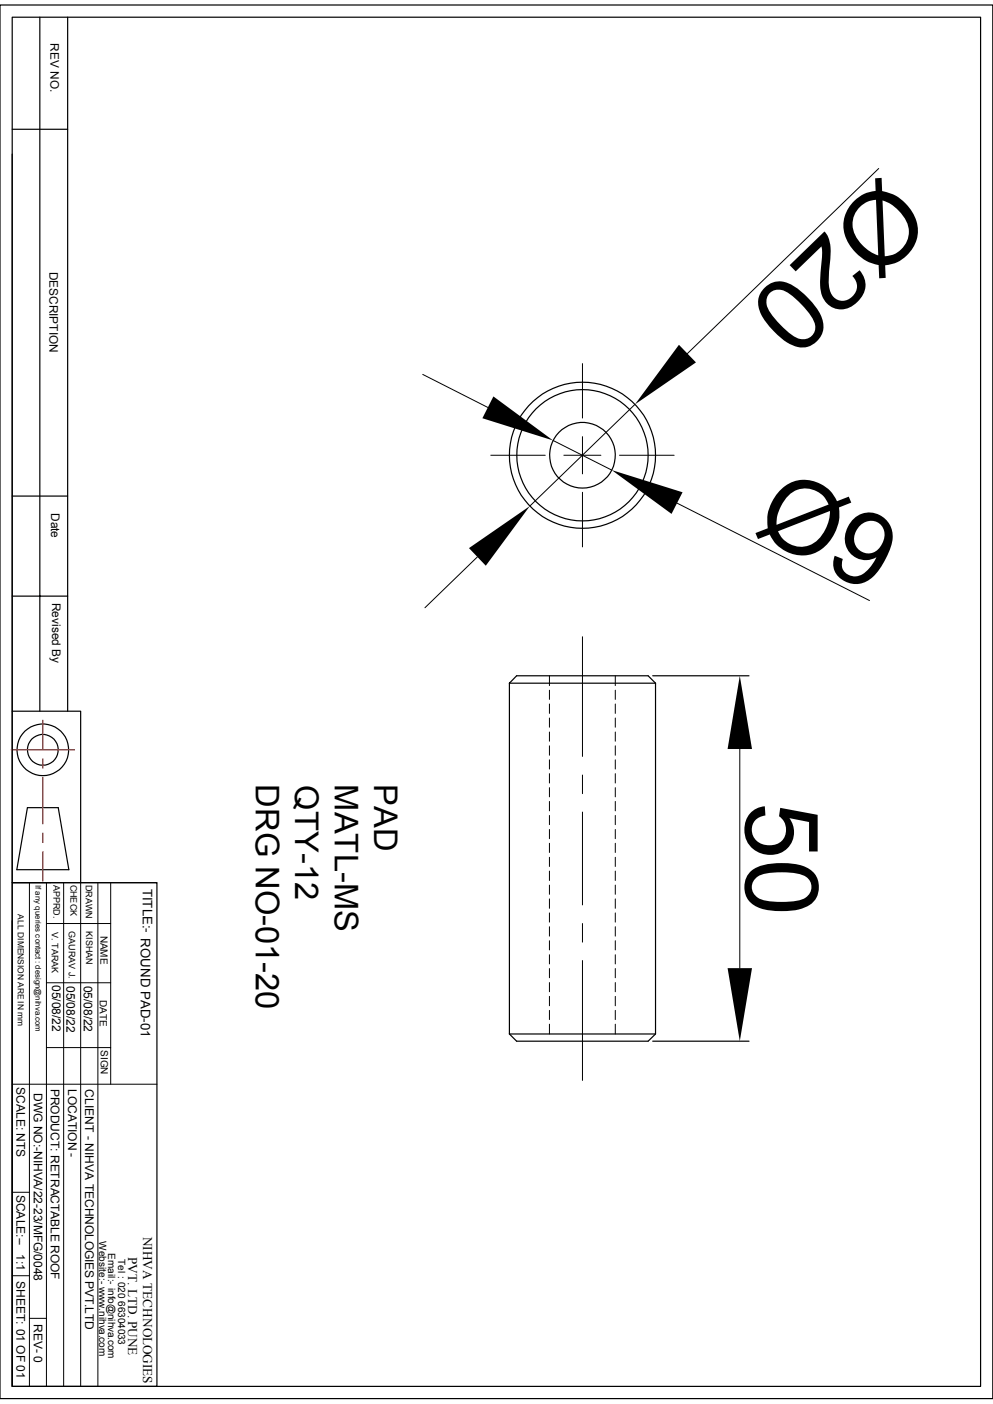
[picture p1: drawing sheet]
<svg xmlns="http://www.w3.org/2000/svg" width="210mm" height="297mm" viewBox="0 0 210 297" stroke-linecap="round" stroke-linejoin="round" font-family="sans-serif">
<g fill="none" stroke="#000" stroke-width=".25">
<path d="M0 1.1h210v294.8h-210zM2.6 3.6h204.8v289.7h-204.8zM8.4 3.6v146.9M14.3 3.6v146.9M2.6 32.6v117.9h14.5v36.2M2.6 27.3h11.7M2.6 104.9h11.7M2.6 126.1h11.7M2.6 150.5v36.2M107.7 144.5h30.9M107.7 144.5l1.6-1.5h27.8l1.5 1.5M107.7 144.5v74.2"/>
<path d="M138 143h20.4M138.6 144.5v74.2l-1.5 1.6h-27.8l-1.6-1.6M5.8 170.9h6.5l2.3 13.1h-11zM2.6 186.7h30.6v106.6h-30.6zM2.6 194.8v98.5M107.7 218.7h30.9M138 220.3h20.4"/>
<circle cx="123.2" cy="96.3" r="15.5"/>
<circle cx="123.2" cy="96.3" r="6.9"/>
<circle cx="123.2" cy="96.3" r="13.9"/>
<circle cx="9.1" cy="158.6" r="5.5"/>
<circle cx="9.1" cy="158.6" r="3.3"/>
</g>
<g fill="none" stroke="#000" stroke-width=".21">
<path d="M185.8 35.6l-40.4 39.2M89.4 79.2l13.8 7M123.2 76.9v11.5M103.8 96.3h11.5M117 93.2l12.4 6.2M119.3 96.3h3.9v3.9M123.2 92.4v3.9h3.9M131 96.3h11.6M134.3 85.6l-22.2 21.5M101 117.8l-11.1 10.8M123.2 104.1v11.6M143.2 106.4l40.7 20.6"/>
<path d="M123.2 134.7v25.3M116.2 143v2M116.2 146v2M116.2 148.9v2M116.2 151.9v1.9M116.2 154.9v1.9M116.2 157.8v2M130.1 143v2M130.1 146v2M130.1 148.9v2M130.1 151.9v1.9M130.1 154.9v1.9"/>
<path d="M130.1 157.8v2M156.5 158.5v46.3M116.2 160.7v2M116.2 163.7v2M116.2 166.6v2M116.2 169.5v2M116.2 172.5v2M116.2 175.5v1.9M116.2 178.4v1.9M123.2 164v3.9M123.2 171.8v19.6M130.1 160.7v2"/>
<path d="M130.1 163.7v2M130.1 166.6v2M130.1 169.5v2M130.1 172.5v2M130.1 175.5v1.9M130.1 178.4v1.9M2.6 186.7h30.6M6.2 186.7v106.6M9.8 195.4h13.6M9.8 186.7v106.6M13.5 186.7v106.6M17.1 186.7v106.6"/>
<path d="M20.7 186.7v106.6M23.4 186.7v42.7M116.2 181.4v1.9M116.2 184.3v2M116.2 187.2v2M116.2 190.2v2M116.2 193.1v2M116.2 196v2M116.2 199v2M123.2 195.4v3.9M130.1 181.4v1.9M130.1 184.3v2"/>
<path d="M130.1 187.2v2M130.1 190.2v2M130.1 193.1v2M130.1 196v2M130.1 199v2M9.8 207.9h13.6M116.2 216.7v2M116.2 202v1.9M116.2 204.9v1.9M116.2 207.9v1.9M116.2 210.8v2M116.2 213.7v2"/>
<path d="M123.2 203.2v25.4M130.1 202v1.9M130.1 204.9v1.9M130.1 207.9v1.9M130.1 210.8v2M130.1 213.7v2M130.1 216.7v2M2.6 229.4h30.6M9.8 221.6h13.6M2.6 252.2h3.6M2.6 269.9h3.6M6.2 278.9h3.6"/>
</g>
<path d="M143.6 72.9l3.6 3.8-12.9 8.9zM104.4 83.9l12.6 9.3-15-4.7zM99.2 116l12.9-8.9-9.4 12.6zM129.4 99.4l15 4.7-2.4 4.6zM156.5 143l2.5 15.5h-5.1zM153.9 204.8h5.1l-2.5 15.5z" fill="#000"/>
<g fill="#000">
<path d="M185.1 37.7l1.4-.1 .1 2.8a9.1 9.1 0 0 1 7.5 9.2 7.7 7.7 0 0 1-6.9 6.5l.1 2.7-1.4 .1-.1-2.8a9.3 9.3 0 0 1-7.4-8.7 7.6 7.6 0 0 1 6.8-7zM186.6 42.4l.5 11.8a5.3 5.3 0 0 0 4.7-3.3 5.3 5.3 0 0 0-1.2-5.7 8 8 0 0 0-4-2.8zM181.9 43.7a5.3 5.3 0 0 0 0 7.6 8.5 8.5 0 0 0 3.8 2.7l-.4-11.7a5 5 0 0 0-3.4 1.4zM167 56.1l7.4-7.1a6.7 6.7 0 0 1 1.2 5.5l-.1 1.3a12 12 0 0 0 .3 6.3 2.82 2.82 0 0 0 2.6 1.5 2.82 2.82 0 0 0 2.5-1.7 2.85 2.85 0 0 0-.6-3.5l1.5-1.2a4.6 4.6 0 0 1-.5 6.7 4.4 4.4 0 0 1-5 1.3 4.4 4.4 0 0 1-2.8-4.3v-2.5l.4-4.7-.2-1.6-5.4 5.3zM161.7 60.8a4.6 4.6 0 0 1 6.3-.2 14.2 14.2 0 0 1 6.1 7.5 4.6 4.6 0 0 1-2.1 4.7 4.6 4.6 0 0 1-5.1-.1 16 16 0 0 1-6.3-7.3 4.3 4.3 0 0 1 1.1-4.6zM162.8 62a3.1 3.1 0 0 0 0 3.9 17.6 17.6 0 0 0 5.9 5.7 2.68 2.68 0 0 0 3.3-.9 2.68 2.68 0 0 0-.1-3.3 18 18 0 0 0-6.1-5.9 2.77 2.77 0 0 0-3 .5z"/>
<path d="M165.1 103.6a7.4 7.4 0 0 1 11.9 2.4l2.5-.9 .5 1.2-2.6 1.1a9.3 9.3 0 0 1-5.7 9.8 7.7 7.7 0 0 1-8.9-4.1l-2.5 .9-.5-1.2 2.6-1a9.2 9.2 0 0 1 2.7-8.2zM167 104.6a8.6 8.6 0 0 0-2.8 6.4l11.1-4.3a5.2 5.2 0 0 0-8.3-2.1zM164.5 112.4a5.3 5.3 0 0 0 4.8 3.3 5.3 5.3 0 0 0 4.9-3 8.5 8.5 0 0 0 1.3-4.6zM180.4 109.9a5 5 0 0 1 6.3-.5 5 5 0 0 1 1.8 6 15.2 15.2 0 0 1-4.8 7.3 4.9 4.9 0 0 1-7.5-3l.1-1 .2-1.1 1.7 .6a2.77 2.77 0 0 0 1.1 3.3 2.77 2.77 0 0 0 3.4-.2 9.1 9.1 0 0 0 2.7-3.4 4.5 4.5 0 0 1-5.6-.9 4.5 4.5 0 0 1-.5-5.6zM181.9 111.1a3.4 3.4 0 0 0 .4 5.6 3.2 3.2 0 0 0 4.5-2.2 2.98 2.98 0 0 0-.9-3.8 2.98 2.98 0 0 0-4 .4z"/>
<path d="M158.6 172.1l1.4-1.1 1.8-.4 .1 1.9a3.1 3.1 0 0 0-2.9 3.3 3.1 3.1 0 0 0 3.2 3 3.4 3.4 0 0 0 3.8-2 3.4 3.4 0 0 0-1.2-4.1l.2-1.8 7.9 1.5v7.7h-1.8v-6.2l-4.1-.8a4.9 4.9 0 0 1 .1 5.7 4.9 4.9 0 0 1-5.5 1.9 5.3 5.3 0 0 1-3-8.6zM158.6 184.5a8.2 8.2 0 0 1 5.7-1.9 10.9 10.9 0 0 1 7.3 1.6 4.7 4.7 0 0 1 1.5 4.7 4.7 4.7 0 0 1-3.6 3.3 15.9 15.9 0 0 1-9.6-.5 4.7 4.7 0 0 1-1.3-7.2zM159.8 185.8a2.78 2.78 0 0 0-.5 3 2.78 2.78 0 0 0 2.5 1.7 17.5 17.5 0 0 0 8.2-.4 2.69 2.69 0 0 0 1.6-2.7 2.69 2.69 0 0 0-2.1-2.4 17.2 17.2 0 0 0-8.8 .2z"/>
</g>
<path d="M2.4 158.6h13.3M9.1 152.4v6.2M9.1 160.5v2M9.1 164.5v9.8M9.1 176.2v2M9.1 180.2v6.2" fill="none" stroke="#f00" stroke-width=".25"/>
<g font-size="6.9">
<text x="54.1" y="165.9" transform="rotate(90 54.1 165.9)">DRG NO-01-20</text>
<text x="62.4" y="166.2" transform="rotate(90 62.4 166.2)">QTY-12</text>
<text x="70.8" y="165.9" transform="rotate(90 70.8 165.9)">MATL-MS</text>
<text x="79.1" y="165.9" transform="rotate(90 79.1 165.9)">PAD</text>
</g>
<g font-size="2.8">
<text x="30.2" y="188" transform="rotate(90 30.2 188)">TITLE:- ROUND PAD-01</text>
<text x="30.3" y="261.6" transform="rotate(90 30.3 261.6)">NIHVA TECHNOLOGIES</text>
<text x="27.1" y="265.9" transform="rotate(90 27.1 265.9)">PVT. LTD. PUNE</text>
</g>
<g font-size="2.5">
<text x="10.7" y="9.2" transform="rotate(90 10.7 9.2)">REV NO.</text>
<text x="10.5" y="57.5" transform="rotate(90 10.5 57.5)">DESCRIPTION</text>
<text x="10.8" y="108.5" transform="rotate(90 10.8 108.5)">Date</text>
<text x="11" y="127.5" transform="rotate(90 11 127.5)">Revised By</text>
<text x="11" y="208.4" transform="rotate(90 11 208.4)">05/08/22</text>
<text x="14.1" y="208.5" transform="rotate(90 14.1 208.5)">05/08/22</text>
<text x="17.7" y="208.5" transform="rotate(90 17.7 208.5)">05/08/22</text>
<text x="3.5" y="230" transform="rotate(90 3.5 230)">SCALE: NTS</text>
<text x="7.2" y="231.2" transform="rotate(90 7.2 231.2)">DWG NO:-NIHVA/22-23/MFG/0048</text>
<text x="10.8" y="230.3" transform="rotate(90 10.8 230.3)">PRODUCT: RETRACTABLE ROOF</text>
<text x="14.4" y="230.3" transform="rotate(90 14.4 230.3)">LOCATION -</text>
<text x="18" y="230.4" transform="rotate(90 18 230.4)">CLIENT - NIHVA TECHNOLOGIES PVT.LTD</text>
<text x="3.5" y="252.7" transform="rotate(90 3.5 252.7)">SCALE:--</text>
<text x="3.5" y="265.3" transform="rotate(90 3.5 265.3)">1:1</text>
<text x="3.5" y="271" transform="rotate(90 3.5 271)">SHEET: 01 OF 01</text>
<text x="7.2" y="280" transform="rotate(90 7.2 280)">REV- 0</text>
</g>
<g font-size="2.1">
<text x="21.3" y="197.9" transform="rotate(90 21.3 197.9)">NAME</text>
<text x="21.1" y="211.5" transform="rotate(90 21.1 211.5)">DATE</text>
<text x="21.3" y="222.1" transform="rotate(90 21.3 222.1)">SIGN</text>
<text x="21" y="262.6" transform="rotate(90 21 262.6)">Website:- www.nihva.com</text>
<text x="22.9" y="265" transform="rotate(90 22.9 265)">Email:- info@nihva.com</text>
<text x="25" y="266.3" transform="rotate(90 25 266.3)">Tel : 020 66304033</text>
</g>
<g font-size="1.9">
<text x="11.3" y="187.2" transform="rotate(90 11.3 187.2)">APPRD.</text>
<text x="14.9" y="187.1" transform="rotate(90 14.9 187.1)">CHECK</text>
<text x="18.1" y="187.2" transform="rotate(90 18.1 187.2)">DRAWN</text>
<text x="11" y="197.1" transform="rotate(90 11 197.1)">V. TARAK</text>
<text x="14.6" y="197" transform="rotate(90 14.6 197)">GAURAV J.</text>
<text x="18.2" y="197" transform="rotate(90 18.2 197)">KISHAN</text>
</g>
<text font-size="1.8" x="3.8" y="193.4" transform="rotate(90 3.8 193.4)">ALL DIMENSION ARE IN mm</text>
<text font-size="1.7" x="7.5" y="187.2" transform="rotate(90 7.5 187.2)">If any queries contact : design@nihva.com</text>
</svg>
